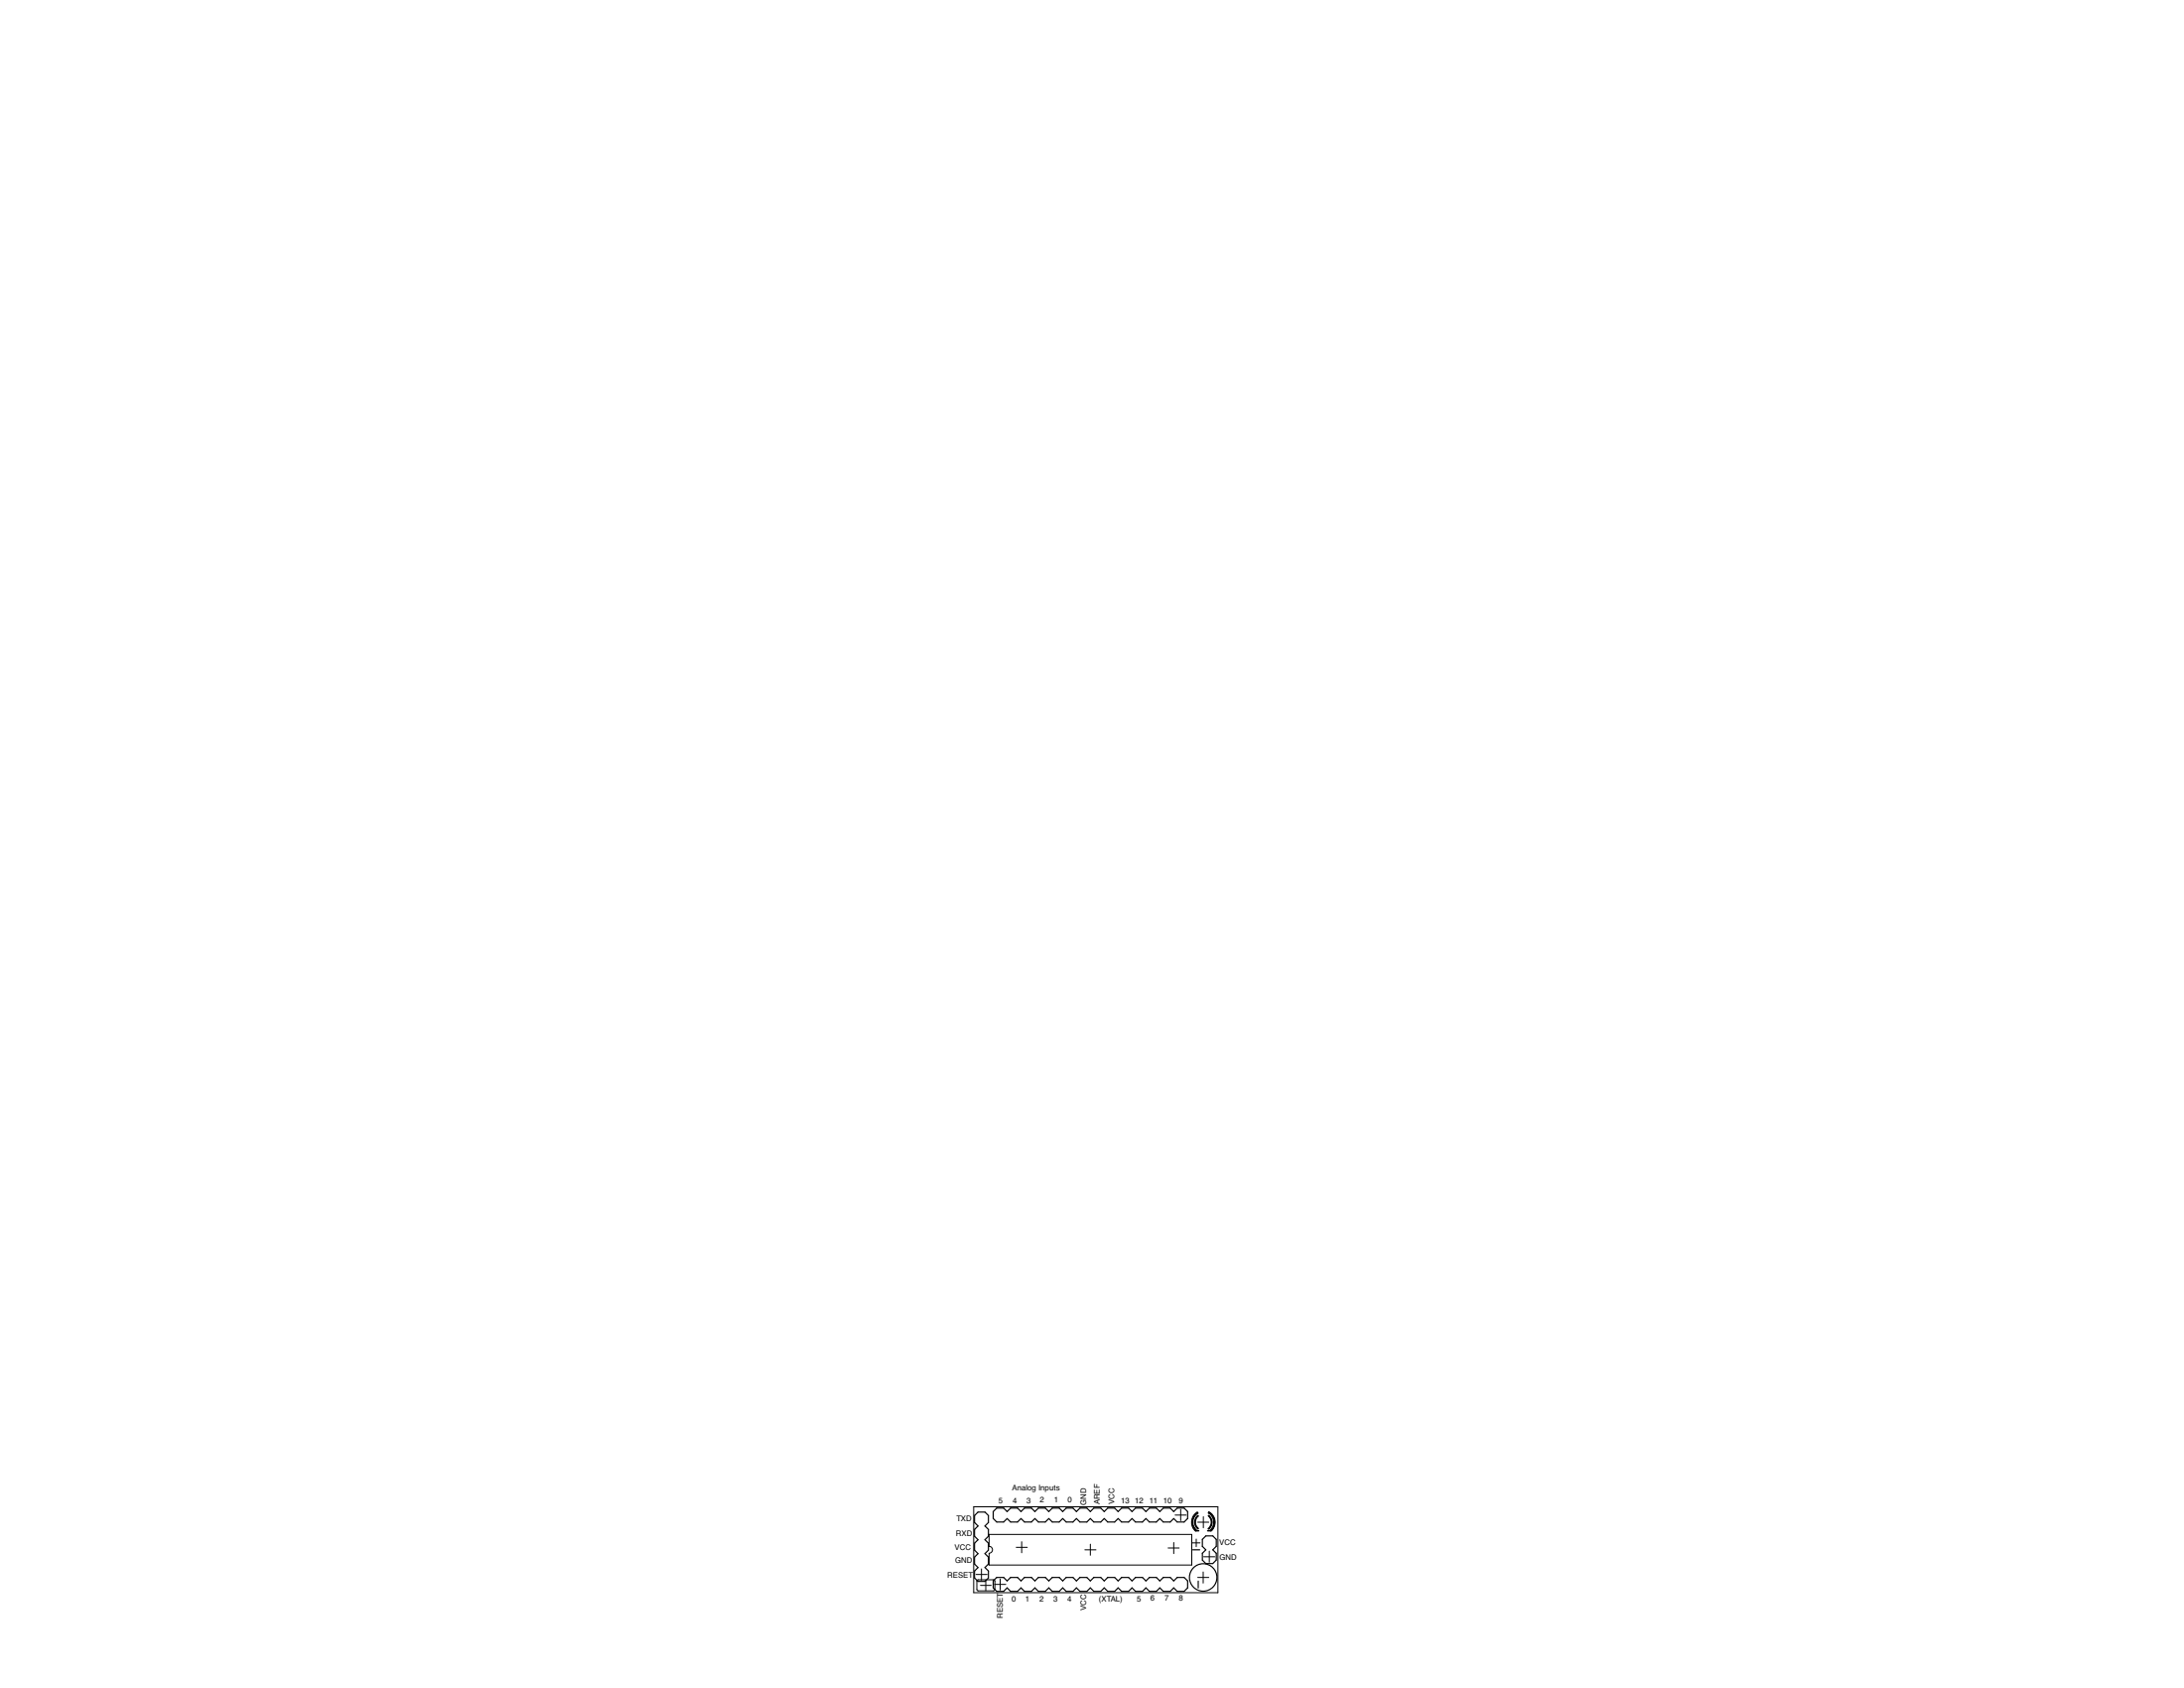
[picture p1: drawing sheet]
<svg xmlns="http://www.w3.org/2000/svg" width="279mm" height="216mm" viewBox="0 0 279 216" stroke-linecap="round" stroke-linejoin="round" font-family="sans-serif">
<g fill="#000" stroke="#000" stroke-width=".13">
<path d="M124.6 192.7v11zM126.5 198.7v1.5zM126.5 196.3v1.5zM126.5 196.3h26zM130 197.9h1.4zM130.7 197.2v1.4zM138.8 198.2h1.4zM139.5 197.5v1.4zM149.4 198h1.5zM150.2 197.3v1.4zM150.3 193.8h1.4zM151 193.1v1.4z"/>
<path d="M152.5 196.3v3.9zM152.5 197.3h1zM153 196.8v1zM153.2 194.7h1.4zM153.9 194v1.4zM154 199.1h1.4zM154.7 198.4v1.4zM124.6 192.7h31.2zM124.6 203.7h31.2zM124.9 201.4h1.4zM125 202.2v1.1zM125.1 203.5h2z"/>
<path d="M125.4 202.8h1.4zM125.6 200.7v1.4zM126.1 202.1v1.4zM126.5 200.2h26zM125.1 202.1h2zM127.2 202.6h1.5zM127.3 202.2v1.1zM128 202v1.4zM153.2 201.8h1.4zM153.9 201.1v1.4zM155.8 192.7v11z"/>
<path d="M152.4 194.7h.2a1.33 1.33 0 0 0 .5 1l-.1 .2a1.36 1.36 0 0 1-.6-1.2z" fill-rule="evenodd"/>
<path d="M152.8 194.7h.1a1.02 1.02 0 0 0 .4 .8l-.1 .1-.2-.3z" fill-rule="evenodd"/>
<path d="M152.8 193.7l.4-.3 .1 .1a1.27 1.27 0 0 0-.7 1.2h-.2a1.43 1.43 0 0 1 .4-1z" fill-rule="evenodd"/>
<path d="M153.2 193.9v-.1l.1 .1a.94 .94 0 0 0-.4 .8h-.1l.1-.4z" fill-rule="evenodd"/>
<path d="M155 194.7h.1a1.04 1.04 0 0 1-.5 .9l-.1-.1a1.13 1.13 0 0 0 .5-.8z" fill-rule="evenodd"/>
<path d="M155.3 194.7h.1a1.4 1.4 0 0 1-.5 1.2l-.1-.2a1.35 1.35 0 0 0 .5-1z" fill-rule="evenodd"/>
<path d="M154.6 193.8l.4 .5 .1 .4h-.1a1.02 1.02 0 0 0-.4-.8z" fill-rule="evenodd"/>
<path d="M154.6 193.4a1.47 1.47 0 0 1 .8 1.3h-.1a1.33 1.33 0 0 0-.7-1.2z" fill-rule="evenodd"/>
</g>
<path d="M126.5 197.8a.44 .44 0 0 1 .5 .4 .44 .44 0 0 1-.5 .5M125 203.3l.1 .2M125.1 202.1l-.1 .1M127.1 202.1l.2 .1M127.3 203.3l-.2 .2" fill="none" stroke="#000" stroke-width=".13"/>
<g fill="#000" stroke="#000" stroke-width=".15">
<path d="M124.7 195.6v.9zM124.7 195.6l.4-.4zM124.7 193.8v.9zM124.7 193.8l.4-.4zM124.7 197.4v.9zM124.7 197.4l.4-.5zM124.7 196.5l.4 .4zM124.7 199.2l.4-.5zM124.7 194.7l.4 .5zM124.7 198.3l.4 .4zM125.1 193.4h.9zM126 195.2l.4 .4z"/>
<path d="M126 193.4l.4 .4zM126 196.9l.4 .5zM126 196.9l.4-.4zM126 198.7l.4 .5zM126.4 193.8v.9zM126.4 194.7l-.4 .5zM126.4 197.4v.9zM126 198.7l.4-.4zM126.4 195.6v.9zM126.4 199.2v.8zM127.1 193.3l.4-.4zM127.1 193.3v.9z"/>
<path d="M127.1 194.2l.4 .5zM127.5 192.9h.9zM127.5 194.7h.9zM128.4 194.7l.4-.5zM128.8 193.3l.5-.4zM128.4 192.9l.4 .4zM128.8 194.2l.5 .5zM129.3 192.9h.9zM129.3 194.7h.9zM130.2 192.9l.4 .4zM130.6 194.2l-.4 .5zM131.1 192.9l-.5 .4z"/>
<path d="M130.6 194.2l.5 .5zM131.1 192.9h.9zM131.1 194.7h.9zM132 192.9l.4 .4zM132.4 193.3l.4-.4zM132.4 194.2l-.4 .5zM132.4 194.2l.4 .5zM132.8 192.9h.9zM132.8 194.7h.9zM133.7 194.7l.5-.5zM134.2 193.3l.4-.4zM133.7 192.9l.5 .4z"/>
<path d="M134.2 194.2l.4 .5zM134.6 192.9h.9zM134.6 194.7h.9zM135.5 192.9l.5 .4zM136 194.2l-.5 .5zM136 193.3l.4-.4zM136 194.2l.4 .5zM136.4 192.9h.9zM136.4 194.7h.9zM137.3 192.9l.4 .4zM137.7 193.3l.5-.4zM137.7 194.2l-.4 .5z"/>
<path d="M137.7 194.2l.5 .5zM138.2 192.9h.8zM138.2 194.7h.8zM139.5 194.2l-.5 .5zM139.5 193.3l.4-.4zM139 192.9l.5 .4zM139.5 194.2l.4 .5zM139.9 192.9h.9zM139.9 194.7h.9zM140.8 194.7l.5-.5zM141.3 193.3l.4-.4zM140.8 192.9l.5 .4z"/>
<path d="M141.3 194.2l.4 .5zM141.7 192.9h.9zM141.7 194.7h.9zM142.6 192.9l.4 .4zM143 194.2l-.4 .5zM143 193.3l.5-.4zM143 194.2l.5 .5zM143.5 192.9h.9zM143.5 194.7h.9zM144.4 192.9l.4 .4zM144.8 193.3l.5-.4zM144.8 194.2l-.4 .5z"/>
<path d="M144.8 194.2l.5 .5zM145.3 192.9h.9zM145.3 194.7h.9zM146.2 194.7l.4-.5zM146.6 193.3l.4-.4zM146.2 192.9l.4 .4zM146.6 194.2l.4 .5zM147 192.9h.9zM147 194.7h.9zM147.9 192.9l.5 .4zM148.4 194.2l-.5 .5zM148.4 193.3l.4-.4z"/>
<path d="M148.4 194.2l.4 .5zM148.8 192.9h.9zM148.8 194.7h.9zM149.7 192.9l.5 .4zM150.2 193.3l.4-.4zM150.2 194.2l-.5 .5zM150.2 194.2l.4 .5zM150.6 192.9h.9zM150.6 194.7h.9zM151.5 194.7l.4-.5zM151.9 193.3v.9zM151.5 192.9l.4 .4z"/>
<path d="M152.6 198.2h.9zM153.8 198.7v.8zM154.3 198.2l-.5 .5zM153.8 196.9v.9zM154.3 196.4l-.5 .5zM153.8 199.5l.5 .5zM153.8 197.8l.5 .4zM154.3 200h.9zM154.3 196.4h.9zM155.2 198.2l.4 .5zM155.2 196.4l.4 .5zM155.2 200l.4-.5z"/>
<path d="M155.6 196.9v.9zM155.6 197.8l-.4 .4zM155.6 198.7v.8zM124.7 200.9v.9zM124.7 200.9l.4-.4zM124.7 199.2v.8zM124.7 201.8l.4 .5zM124.7 200l.4 .5zM125.1 202.3h.9zM126 200.5l.4 .4zM126 202.3l.4-.5zM126.4 200l-.4 .5z"/>
<path d="M126.4 200.9v.9zM127.1 202.2v.9zM127.1 203.1l.4 .4zM127.5 201.8h.9zM127.1 202.2l.4-.4zM128.4 201.8l.4 .4zM127.5 203.5h.9zM128.8 203.1l-.4 .4zM128.8 202.2l.5-.4zM129.3 201.8h.9zM128.8 203.1l.5 .4zM130.2 201.8l.4 .4z"/>
<path d="M129.3 203.5h.9zM130.6 202.2l.5-.4zM130.6 203.1l-.4 .4zM131.1 201.8h.9zM130.6 203.1l.5 .4zM132 201.8l.4 .4zM131.1 203.5h.9zM132.4 203.1l-.4 .4zM132.4 203.1l.4 .4zM132.8 201.8h.9zM132.8 201.8l-.4 .4zM133.7 201.8l.5 .4z"/>
<path d="M132.8 203.5h.9zM134.2 203.1l-.5 .4zM134.2 202.2l.4-.4zM134.6 201.8h.9zM134.2 203.1l.4 .4zM135.5 201.8l.5 .4zM134.6 203.5h.9zM136 202.2l.4-.4zM136 203.1l-.5 .4zM136.4 201.8h.9zM136 203.1l.4 .4zM137.3 201.8l.4 .4z"/>
<path d="M136.4 203.5h.9zM137.7 203.1l-.4 .4zM137.7 203.1l.5 .4zM138.2 201.8h.8zM137.7 202.2l.5-.4zM139 201.8l.5 .4zM138.2 203.5h.8zM139.5 203.1l-.5 .4zM139.5 203.1l.4 .4zM139.9 201.8h.9zM139.5 202.2l.4-.4zM140.8 201.8l.5 .4z"/>
<path d="M139.9 203.5h.9zM141.3 203.1l-.5 .4zM141.3 202.2l.4-.4zM141.7 201.8h.9zM141.3 203.1l.4 .4zM142.6 201.8l.4 .4zM141.7 203.5h.9zM143 202.2l.5-.4zM143 203.1l-.4 .4zM143.5 201.8h.9zM143 203.1l.5 .4zM144.4 201.8l.4 .4z"/>
<path d="M143.5 203.5h.9zM144.8 203.1l-.4 .4zM144.8 203.1l.5 .4zM145.3 201.8h.9zM145.3 201.8l-.5 .4zM146.2 201.8l.4 .4zM145.3 203.5h.9zM146.6 203.1l-.4 .4zM146.6 202.2l.4-.4zM147 201.8h.9zM146.6 203.1l.4 .4zM147.9 201.8l.5 .4z"/>
<path d="M147 203.5h.9zM148.4 202.2l.4-.4zM148.4 203.1l-.5 .4zM148.8 201.8h.9zM148.4 203.1l.4 .4zM149.7 201.8l.5 .4zM148.8 203.5h.9zM150.2 203.1l-.5 .4zM150.2 203.1l.4 .4zM150.6 201.8h.9zM150.6 201.8l-.4 .4zM151.5 201.8l.4 .4z"/>
<path d="M150.6 203.5h.9zM151.9 203.1l-.4 .4zM151.9 202.2v.9zM153.3 202.2v.9z"/>
</g>
<path d="M153 195.8h.4zM154.5 195.8h.4z" fill="#000" stroke="#000" stroke-width=".19"/>
<circle cx="153.9" cy="201.8" r="1.76" fill="none" stroke="#000" stroke-width=".15"/>
<g font-size="1">
<text x="129.5" y="190.6">Analog Inputs</text>
<text x="122.3" y="196.5">RXD</text>
<text x="122.3" y="194.6">TXD</text>
<text x="127.7" y="192.3">5</text>
<text x="129.6" y="192.3">4</text>
<text x="131.3" y="192.2">3</text>
<text x="133" y="192.2">2</text>
<text x="134.9" y="192.2">1</text>
<text x="136.6" y="192.2">0</text>
<text x="139" y="192.5" transform="rotate(-90 139 192.5)">GND</text>
<text x="140.7" y="192.5" transform="rotate(-90 140.7 192.5)">AREF</text>
<text x="142.6" y="192.4" transform="rotate(-90 142.6 192.4)">VCC</text>
<text x="143.4" y="192.3">13</text>
<text x="145.2" y="192.2">12</text>
<text x="147.1" y="192.2">11</text>
<text x="148.8" y="192.2">10</text>
<text x="150.8" y="192.3">9</text>
<text x="156" y="197.6">VCC</text>
<text x="121.2" y="201.8">RESET</text>
<text x="122.1" y="198.3">VCC</text>
<text x="122.2" y="199.9">GND</text>
<text x="156" y="199.5">GND</text>
<text x="128.3" y="207" transform="rotate(-90 128.3 207)">RESET</text>
<text x="129.4" y="204.8">0</text>
<text x="131.2" y="204.8">1</text>
<text x="133" y="204.8">2</text>
<text x="134.8" y="204.8">3</text>
<text x="136.5" y="204.8">4</text>
<text x="139" y="206" transform="rotate(-90 139 206)">VCC</text>
<text x="140.6" y="204.8">(XTAL)</text>
<text x="145.5" y="204.8">5</text>
<text x="147.2" y="204.8">6</text>
<text x="149" y="204.8">7</text>
<text x="150.8" y="204.7">8</text>
</g>
</svg>
